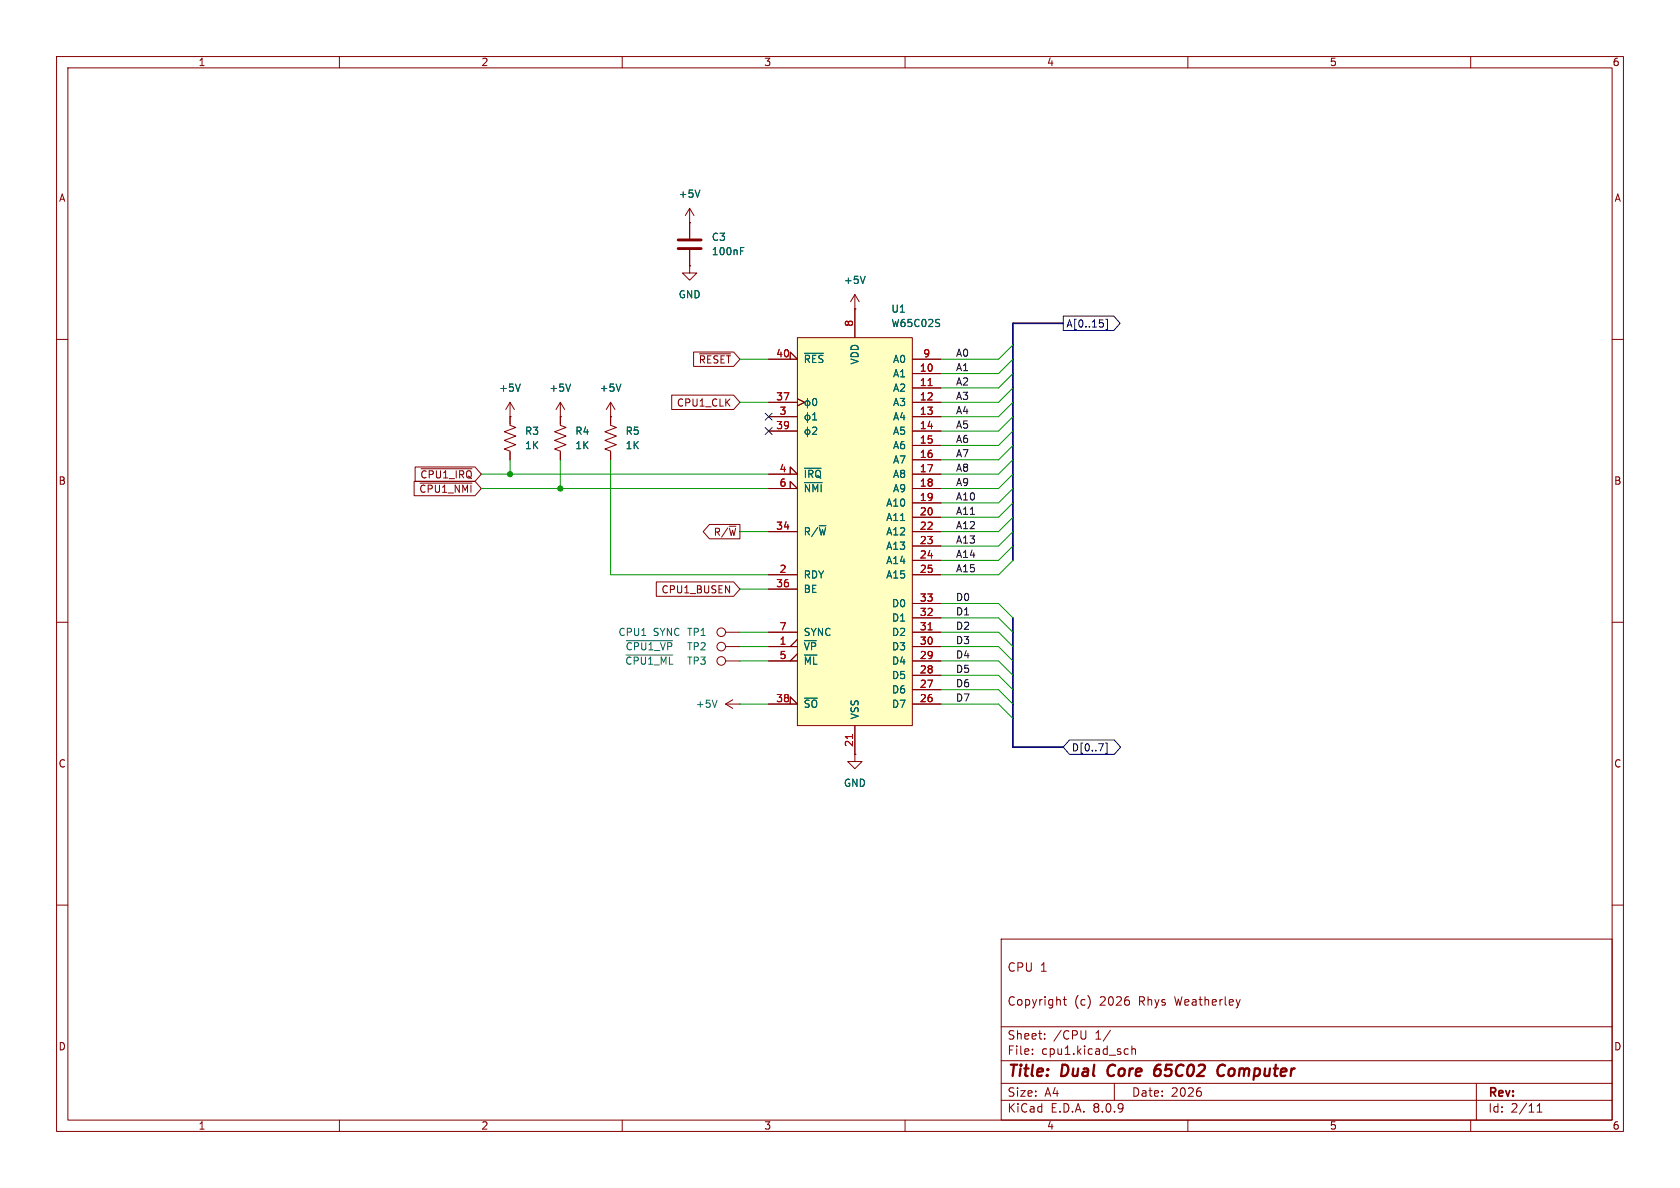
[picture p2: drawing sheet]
<svg xmlns="http://www.w3.org/2000/svg" width="297mm" height="210mm" viewBox="0 0 297 210" stroke-linecap="round" stroke-linejoin="round" font-family="sans-serif">
<g fill="none" stroke="#840000" stroke-width=".18">
<path d="M10 10h277v190h-277zM12 12h273v186h-273zM60 10v2M110 10v2M160 10v2M210 10v2M260 10v2M10 60h2M90.2 73.7h.1M90.2 71.1l-.8 1.3M90.2 71.1v2.6M90.2 71.1l.7 1.3"/>
<path d="M285 60h2M10 110h2M285 110h2M128.3 124.5l1.2 .7M128.3 124.5h2.5M129.5 123.7l-1.2 .8M130.8 124.5h.1M151.1 133.4v1.2h1.3l-1.3 1.3-1.2-1.3h1.2M151.1 133.4h.1M10 160h2M177 166h108v32h-108zM188 176.7h.5"/>
<path d="M188.2 176.2v1.3l.3 .2M285 160h2M60 198v2M110 198v2M160 198v2M177 194.5h108M177 191.5h108M177 187.5h108M177 181.5h108M182.5 186.3v.1M182.5 185.5v.1M184.7 183.6v.1"/>
<path d="M184.7 182.8v.1M192 182.2v1.2l-.3 .3M196.3 182.1l-1.3 2M197 191.5v3M199 185.4l.5 .1M199.5 186.3l-.5 .1M200.1 185.5l.2-.1 .4 .1v.9M200.1 184.9v1.5M210 198v2M212.2 192.9l.2 .3-.2 .5M260 198v2M261 191.5v6.5"/>
<path d="M271.7 196.6h.9M271.7 195.5l.5-.4v1.5"/>
</g>
<path d="M196.1 188.5a1.27 1.27 0 0 0 0 1.6M205.1 189.1a.66 .66 0 0 0-1 .3M205.2 188.2a.91 .91 0 0 0-1.1 .9l-.1 .7 .2 .3a.66 .66 0 0 0 .8-.1M216.6 188.4a.88 .88 0 0 0-1 0 .88 .88 0 0 0-.4 1 .69 .69 0 0 0 .3 .7 .69 .69 0 0 0 .9-.1" fill="none" stroke="#840000" stroke-width=".4"/>
<path d="M92 67.9l-.4 1.3M126.8 123.8l-.5 1.2" fill="none" stroke="#006464" stroke-width=".18"/>
<path d="M141 59.7h20.3v68.6h-20.3z" fill="#ffffc2"/>
<g fill="none" stroke="#840000" stroke-width=".18">
<path d="M121.9 39.4h.1M121.9 36.8l-.7 1.3M121.9 36.8v5.4M121.9 36.8l.8 1.3M121.9 47v1.3h1.3l-1.3 1.2-1.3-1.2h1.3M121.9 47h.1M121.9 44.2v2.8M141 59.7h20.3v68.6h-20.3zM151.1 54.6h.1M151.1 52.1v7.6M151.1 52.1l-.7 1.2M151.1 52.1l.8 1.2"/>
<path d="M90.2 73.7v1.5l1 .4-2 .7 2 .8-2 .8 2 .7-2 .8 1 .4v1.5M90.2 73.7h.1M99.1 71.1v4.1l1 .4-2.1 .7 2.1 .8-2.1 .8 2.1 .7-2.1 .8 1.1 .4v1.5M99.1 73.7h.1M99.1 71.1l-.8 1.3M99.1 71.1l.7 1.3M107.9 73.7h.1M107.9 71.1v4.1l1.1 .4-2.1 .7 2.1 .8-2.1 .8 2.1 .7-2.1 .8 1 .4v1.5M107.9 71.1l-.7 1.3M107.9 71.1l.8 1.3M118.7 69.8h11l1.1 1.3-1.1 1.3h-11zM122.6 62.2h7.1l1.1 1.3-1.1 1.3h-7.1z"/>
<path d="M123.7 62.5h5.5M135.9 63.5h5.1l-1.3-1.3v1.3M135.9 71.1h5.1M135.9 73.7h5.1M135.9 76.2h5.1M141 70.5l1.2 .6-1.2 .7M161.3 66h5.1M161.3 68.6h5.1M161.3 71.1h5.1M161.3 73.7h5.1M161.3 76.2h5.1M161.3 78.7h5.1"/>
<path d="M161.3 63.5h5.1M73.2 85.1h10.8l1.1 1.3-1.1 1.2h-10.8zM73.4 82.5h10.6l1.1 1.3-1.1 1.3h-10.6zM74.3 85.4h9.1M74.4 82.9h9M125.4 92.7h5.4v2.6h-5.4l-1.1-1.3zM135.9 83.8h5.1l-1.3-1.2v1.2M135.9 86.4h5.1l-1.3-1.3v1.3M135.9 94h5.1M161.3 81.3h5.1M161.3 83.8h5.1M161.3 86.4h5.1"/>
<path d="M161.3 88.9h5.1M161.3 91.4h5.1M161.3 94h5.1M161.3 96.5h5.1M161.3 99.1h5.1M116 102.9h13.7l1.1 1.2-1.1 1.3h-13.7zM128.3 114.3h2.5M128.3 116.8h2.5M128.3 111.8h2.5M135.9 114.3h5.1M135.9 101.6h5.1M135.9 116.8h5.1"/>
<path d="M135.9 111.8h5.1M135.9 104.1h5.1M141 113l-1.3 1.3M141 115.6l-1.3 1.2M161.3 114.3h5.1M161.3 101.6h5.1M161.3 119.4h5.1M161.3 116.8h5.1M161.3 111.8h5.1M161.3 109.2h5.1M161.3 106.7h5.1M135.9 124.5h5.1l-1.3-1.3v1.3"/>
<path d="M151.1 133.4h.1M151.1 128.3v5.1M161.3 124.5h5.1M161.3 121.9h5.1"/>
<circle cx="127.5" cy="114.3" r=".76"/>
<circle cx="127.5" cy="111.8" r=".76"/>
<circle cx="127.5" cy="116.8" r=".76"/>
</g>
<path d="M164.1 68.2h.7M164.1 111.3h.7M150.7 129.8v.8" fill="none" stroke="#a90000" stroke-width=".18"/>
<g fill="none" stroke="#006464" stroke-width=".18">
<path d="M123.7 33.6l-.4 1.3M130.9 44.4h.4M130.9 43.8h.6M152.9 48.8l-.4 1.3M165.9 56.5h.2M166.1 57.2v.4M92 67.9l-.4 1.3M100.9 67.9l-.4 1.3M109.8 67.9l-.5 1.3M142.2 62.5h3.4M142.8 70.4v1.7M142.8 73v1.7"/>
<path d="M142.8 75.5v1.7M143.7 74.2h.7M143.7 73.3l.3-.3v1.2M143.7 75.6l.4-.1 .3 .4-.8 .9h.8M143.8 70.6l.2-.2a.68 .68 0 0 1 .4 .7 .68 .68 0 0 1-.4 .6l-.2-.1-.1-.4zM142.2 82.8h3M142.2 85.3h3.1M110.7 115.8h8.2M110.7 113.3h8.2"/>
<circle cx="142.8" cy="73.8" r=".44"/>
<circle cx="142.8" cy="71.3" r=".44"/>
<circle cx="142.8" cy="76.4" r=".44"/>
</g>
<path d="M119.9 43.9h4.1M119.9 42.4h4.1" fill="none" stroke="#840000" stroke-width=".51"/>
<path d="M188 55.9h8.9l1.1 1.3-1.1 1.2h-8.9zM195 57.2v.5M195.5 56.4h.3v1.8h-.3M135.3 75.6l1.2 1.2M135.3 73.1l1.2 1.2M136.5 75.6l-1.2 1.2M136.5 73.1l-1.2 1.2M189.1 130.8h7.9l1.1 1.3-1.1 1.3h-7.9l-1.1-1.3zM195.4 131.4h.3v1.8h-.3" fill="none" stroke="#000084" stroke-width=".18"/>
<path d="M188 57.2h-8.9v41.9M179.1 109.2v22.9h8.9" fill="none" stroke="#000084" stroke-width=".3"/>
<g fill="none" stroke="#009600" stroke-width=".18">
<path d="M130.8 63.5h5.1M130.8 71.1h5.1M179.1 71.1l-2.6 2.6h-10.1M179.1 76.2l-2.6 2.5h-10.1M179.1 73.7l-2.6 2.5h-10.1M179.1 61l-2.6 2.5h-10.1M179.1 78.7l-2.6 2.6h-10.1M179.1 68.6l-2.6 2.5h-10.1M179.1 66l-2.6 2.6h-10.1M179.1 63.5l-2.6 2.5h-10.1M85.1 83.8h50.8M85.1 86.4h50.8"/>
<path d="M90.2 81.3v2.5M99.1 81.3v5.1M107.9 81.3v20.3h28M130.8 94h5.1M179.1 94l-2.6 2.5h-10.1M179.1 99.1l-2.6 2.5h-10.1M179.1 96.5l-2.6 2.6h-10.1M179.1 91.4l-2.6 2.6h-10.1M179.1 81.3l-2.6 2.5h-10.1M179.1 83.8l-2.6 2.6h-10.1M179.1 88.9l-2.6 2.5h-10.1M179.1 86.4l-2.6 2.5h-10.1"/>
<path d="M130.8 116.8h5.1M130.8 114.3h5.1M130.8 111.8h5.1M130.8 104.1h5.1M166.4 116.8h10.1l2.6 2.6M166.4 114.3h10.1l2.6 2.5M166.4 111.8h10.1l2.6 2.5M166.4 109.2h10.1l2.6 2.6M166.4 106.7h10.1l2.6 2.5M166.4 119.4h10.1l2.6 2.5M130.8 124.5h5.1M166.4 124.5h10.1l2.6 2.5"/>
<path d="M166.4 121.9h10.1l2.6 2.6"/>
</g>
<g fill="#009600" stroke="#009600" stroke-width=".18">
<circle cx="99.1" cy="86.4" r=".46"/>
<circle cx="90.2" cy="83.8" r=".46"/>
</g>
<g font-size="2.8" fill="#840000">
<text x="178" y="190.9">Title:</text>
<text x="187.7" y="190.9">Dual</text>
<text x="196.6" y="190.9">Core</text>
<text x="205.7" y="190.9">65C02</text>
<text x="217.7" y="190.9">Computer</text>
</g>
<g font-size="2.1" fill="#840000">
<text x="178" y="172">CPU 1</text>
<text x="178" y="178">Copyright</text>
<text x="189.9" y="178">(c)</text>
<text x="194.5" y="178">2026</text>
<text x="201.5" y="178">Rhys</text>
<text x="208" y="178">Weatherley</text>
<text x="178" y="184">Sheet:</text>
<text x="186.2" y="184">/CPU</text>
<text x="193.7" y="184">1/</text>
<text x="178" y="186.7">File:</text>
<text x="184.1" y="186.7">cpu1.kicad_sch</text>
<text x="178" y="196.9">KiCad</text>
<text x="178" y="194.1">Size:</text>
<text x="184.7" y="194.1">A4</text>
<text x="185.7" y="196.9">E.D.A.</text>
<text x="193.3" y="196.9">8.0.9</text>
<text x="200" y="194.1">Date:</text>
<text x="207" y="194.1">2026</text>
<text x="263" y="194.3">Rev:</text>
<text x="263" y="196.9">Id:</text>
<text x="267.1" y="196.9">2/11</text>
</g>
<g font-size="1.8" fill="#840000">
<text x="35" y="11.9">1</text>
<text x="85" y="11.9">2</text>
<text x="135" y="11.9">3</text>
<text x="185" y="11.9">4</text>
<text x="235" y="11.9">5</text>
<text x="285" y="11.9">6</text>
<text x="10.3" y="35.9">A</text>
<text x="285.3" y="35.9">A</text>
<text x="123.4" y="64.5">~{RESET}</text>
<text x="119.6" y="72.1">CPU1_CLK</text>
<text x="10.3" y="85.9">B</text>
<text x="74" y="87.3">~{CPU1_NMI}</text>
<text x="74.2" y="84.8">~{CPU1_IRQ}</text>
<text x="285.3" y="85.9">B</text>
<text x="126.1" y="94.9">R/~{W}</text>
<text x="116.8" y="105.1">CPU1_BUSEN</text>
<text x="10.3" y="135.9">C</text>
<text x="285.3" y="135.9">C</text>
<text x="10.3" y="185.9">D</text>
<text x="285.3" y="185.9">D</text>
<text x="35" y="199.9">1</text>
<text x="85" y="199.9">2</text>
<text x="135" y="199.9">3</text>
<text x="185" y="199.9">4</text>
<text x="235" y="199.9">5</text>
<text x="285" y="199.9">6</text>
</g>
<g font-size="1.8" fill="#006464">
<text x="119.9" y="35.2">+5V</text>
<text x="125.7" y="42.8">C3</text>
<text x="125.7" y="45.3">100nF</text>
<text x="119.9" y="52.9">GND</text>
<text x="149.1" y="50.4">+5V</text>
<text x="157.5" y="58">W65C02S</text>
<text x="157.5" y="55.5">U1</text>
<text x="142" y="64.4">~{RES}</text>
<text x="152" y="64.5" transform="rotate(-90 152 64.5)">VDD</text>
<text x="157.8" y="64.4">A0</text>
<text x="88.1" y="69.4">+5V</text>
<text x="97" y="69.4">+5V</text>
<text x="105.9" y="69.4">+5V</text>
<text x="157.8" y="66.9">A1</text>
<text x="157.8" y="69.4">A2</text>
<text x="157.8" y="72">A3</text>
<text x="92.7" y="77.1">R3</text>
<text x="101.6" y="77.1">R4</text>
<text x="110.5" y="77.1">R5</text>
<text x="157.8" y="74.5">A4</text>
<text x="157.8" y="77.1">A5</text>
<text x="92.7" y="79.6">1K</text>
<text x="101.6" y="79.6">1K</text>
<text x="110.5" y="79.6">1K</text>
<text x="157.8" y="79.6">A6</text>
<text x="157.8" y="82.1">A7</text>
<text x="142" y="84.7">~{IRQ}</text>
<text x="142" y="87.2">~{NMI}</text>
<text x="156.6" y="89.8">A10</text>
<text x="157.8" y="84.7">A8</text>
<text x="157.8" y="87.2">A9</text>
<text x="142" y="94.8">R/~{W}</text>
<text x="156.6" y="92.3">A11</text>
<text x="156.6" y="94.8">A12</text>
<text x="156.6" y="97.4">A13</text>
<text x="156.6" y="99.9">A14</text>
<text x="142" y="102.5">RDY</text>
<text x="142" y="105">BE</text>
<text x="156.6" y="102.5">A15</text>
<text x="157.6" y="107.5">D0</text>
<text x="109.2" y="112.6">CPU1</text>
<text x="115.5" y="112.6">SYNC TP1</text>
<text x="142" y="112.6">SYNC</text>
<text x="157.6" y="112.6">D2</text>
<text x="157.6" y="110.1">D1</text>
<text x="110.4" y="117.7">~{CPU1_ML} TP3</text>
<text x="110.5" y="115.2">~{CPU1_VP} TP2</text>
<text x="142" y="115.2">~{VP}</text>
<text x="142" y="117.7">~{ML}</text>
<text x="157.6" y="117.7">D4</text>
<text x="157.6" y="115.2">D3</text>
<text x="122.9" y="125.3">+5V</text>
<text x="142" y="125.3">~{SO}</text>
<text x="157.6" y="125.3">D7</text>
<text x="157.6" y="122.8">D6</text>
<text x="157.6" y="120.2">D5</text>
<text x="152" y="127.3" transform="rotate(-90 152 127.3)">VSS</text>
<text x="149.1" y="139.3">GND</text>
</g>
<g font-size="1.8" fill="#a90000">
<text x="150.9" y="57.9" transform="rotate(-90 150.9 57.9)">8</text>
<text x="137.1" y="63.2">40</text>
<text x="162.5" y="65.8">10</text>
<text x="163.1" y="63.2">9</text>
<text x="137.1" y="70.9">37</text>
<text x="162.5" y="68.3">11</text>
<text x="162.5" y="70.9">12</text>
<text x="137.1" y="75.9">39</text>
<text x="137.7" y="73.4">3</text>
<text x="162.5" y="73.4">13</text>
<text x="162.5" y="75.9">14</text>
<text x="137.7" y="83.6">4</text>
<text x="162.5" y="78.5">15</text>
<text x="162.5" y="81">16</text>
<text x="162.5" y="83.6">17</text>
<text x="137.7" y="86.1">6</text>
<text x="162.5" y="86.1">18</text>
<text x="162.5" y="88.6">19</text>
<text x="137.1" y="93.7">34</text>
<text x="162.5" y="91.2">20</text>
<text x="162.5" y="93.7">22</text>
<text x="137.7" y="101.3">2</text>
<text x="162.5" y="96.3">23</text>
<text x="162.5" y="98.8">24</text>
<text x="162.5" y="101.3">25</text>
<text x="137.1" y="103.9">36</text>
<text x="162.5" y="106.4">33</text>
<text x="137.7" y="111.5">7</text>
<text x="162.5" y="111.5">31</text>
<text x="162.5" y="109">32</text>
<text x="137.7" y="114">1</text>
<text x="137.7" y="116.6">5</text>
<text x="162.5" y="119.1">28</text>
<text x="162.5" y="116.6">29</text>
<text x="162.5" y="114">30</text>
<text x="137.1" y="124.2">38</text>
<text x="162.5" y="124.2">26</text>
<text x="162.5" y="121.7">27</text>
<text x="150.9" y="132.1" transform="rotate(-90 150.9 132.1)">21</text>
</g>
<g font-size="1.8" fill="#000084">
<text x="188.4" y="58.1">A[0..15]</text>
<text x="189.4" y="133">D[0..7]</text>
</g>
<g font-size="1.8" fill="#0f0f0f">
<text x="168.9" y="65.7">A1</text>
<text x="168.9" y="63.2">A0</text>
<text x="168.9" y="68.2">A2</text>
<text x="168.9" y="70.8">A3</text>
<text x="168.9" y="73.3">A4</text>
<text x="168.9" y="75.9">A5</text>
<text x="168.9" y="83.5">A8</text>
<text x="168.9" y="80.9">A7</text>
<text x="168.9" y="78.4">A6</text>
<text x="168.9" y="88.6">A10</text>
<text x="168.9" y="86">A9</text>
<text x="168.9" y="93.6">A12</text>
<text x="168.9" y="91.1">A11</text>
<text x="168.9" y="98.7">A14</text>
<text x="168.9" y="96.2">A13</text>
<text x="168.9" y="101.3">A15</text>
<text x="168.9" y="106.3">D0</text>
<text x="168.9" y="108.9">D1</text>
<text x="168.9" y="111.4">D2</text>
<text x="168.9" y="114">D3</text>
<text x="168.9" y="119">D5</text>
<text x="168.9" y="116.5">D4</text>
<text x="168.9" y="124.1">D7</text>
<text x="168.9" y="121.6">D6</text>
</g>
</svg>
